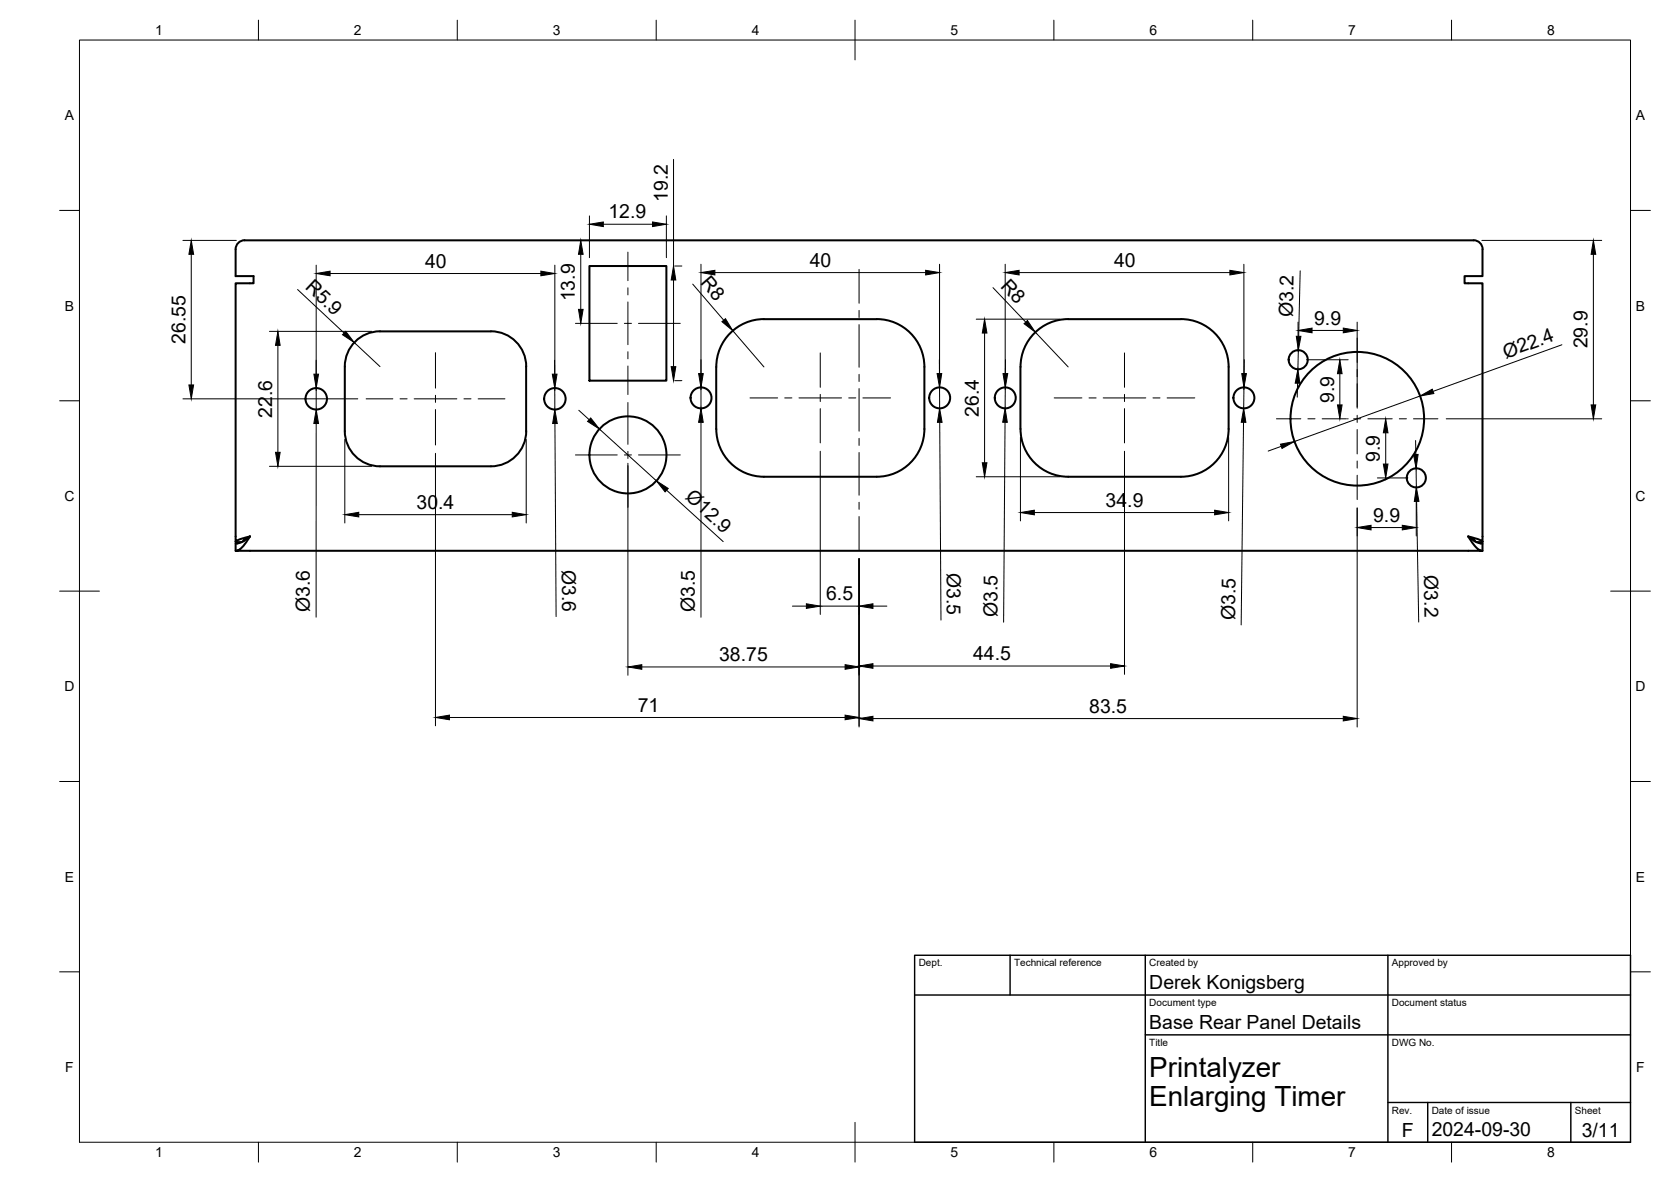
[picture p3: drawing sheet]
<svg xmlns="http://www.w3.org/2000/svg" width="420mm" height="297mm" viewBox="0 0 420 297" stroke-linecap="round" stroke-linejoin="round" font-family="sans-serif">
<!-- layer: Visible -->
<g fill="none" stroke="#000" stroke-width=".51">
<path d="M61.5 60.4h309M61.5 60.4a2.25 2.25 0 0 0-2.3 2.2v6.8h4.6v1.8h-4.6v65l.3-.3 .8-.4 2.5-.7M148.2 66.9h19.4v28.8h-19.4zM370.5 60.4a2.22 2.22 0 0 1 2.3 2.2v6.8h-4.5v1.8h4.5v65l-.3-.3-.8-.4-2.5-.7 1.1 .6 .6 .7M86.7 92.1v16.2a8.9 8.9 0 0 0 8.9 8.9h27.8a8.9 8.9 0 0 0 8.9-8.9v-16.2M95.5 83.3h27.9M95.6 83.3a8.9 8.9 0 0 0-8.9 8.8M123.5 83.3a8.9 8.9 0 0 1 8.8 8.8M183.6 83.7a11.9 11.9 0 0 1 8.5-3.5h28.3a12 12 0 0 1 12 12v15.6a12 12 0 0 1-12 12h-28.3a12 12 0 0 1-12-12v-15.6a12 12 0 0 1 3.5-8.5zM260.1 83.7a11.9 11.9 0 0 1 8.5-3.5h28.3a12 12 0 0 1 12 12v15.6a12 12 0 0 1-12 12h-28.3a12 12 0 0 1-12-12v-15.6a12 12 0 0 1 3.5-8.5zM59.2 136.2h1.5M59.5 136.2l.2 .4"/>
<path d="M61.3 135.7l.1 .2M62.8 134.8a6.2 6.2 0 0 1-3.6 1.8v1.8M62.8 134.8l-1.8 2.6a2.51 2.51 0 0 1-1.8 1h313.6a5.1 5.1 0 0 1-3.2-2.9l-.4-.7a6.2 6.2 0 0 0 3.6 1.8v1.8M62.8 134.8l-1.1 .6-.6 .7M370.7 135.7l-.1 .2M371.3 136.2h1.5M372.5 136.2l-.2 .4"/>
<circle cx="176.3" cy="100" r="2.64"/>
<circle cx="236.3" cy="100" r="2.64"/>
<circle cx="252.8" cy="100" r="2.64"/>
<circle cx="312.8" cy="100" r="2.64"/>
<circle cx="326.4" cy="90.4" r="2.4"/>
<circle cx="79.5" cy="100.2" r="2.7"/>
<circle cx="139.5" cy="100.2" r="2.7"/>
<circle cx="157.9" cy="114.3" r="9.7"/>
<circle cx="341.3" cy="105.2" r="16.8"/>
<circle cx="356.1" cy="120.1" r="2.4"/>
</g>
<!-- layer: BORDER -->
<g fill="none" stroke="#000" stroke-width=".25">
<path d="M20 10.1h390v276.9h-390zM65 5.1v5M115 5.1v5M165 5.1v5M215 5.1v10M265 5.1v5M315 5.1v5M365 5.1v5M15 52.9h5M410 52.9h5M15 100.7h5M410 100.7h5"/>
<path d="M15 148.6h10M405 148.6h10M15 196.4h5M410 196.4h5M15 244.2h5M410 244.2h5M65 287v5M115 287v5M165 287v5M215 282.1v9.9M265 287v5M315 287v5"/>
<path d="M365 287v5"/>
</g>
<!-- layer: TITLEBLOCK -->
<path d="M230 240.1h180v46.9h-180zM230 250h180M254 240.1v9.9M288 240.1v46.9M349 240.1v46.9M288 260.1h122M349 277.1h61M359 277.1v9.9M395 277.1v9.9" fill="none" stroke="#000" stroke-width=".36"/>
<!-- layer: Smart Centers -->
<g fill="none" stroke="#000" stroke-width=".25">
<path d="M157.9 63.4v7.1M157.9 72.3v1.8M157.9 75.9v10.7M216 67.7v8.5M216 78v1.8M109.5 88.6v8.9M109.5 99.3v1.8M144.7 81.3h10.5M157 81.3h1.8M157.9 88.4v1.8M157.9 92v7.2M160.5 81.3h10.5"/>
<path d="M188.6 100h6.9M197.3 100h1.8M200.9 100h10.7M206.2 88.7v8.6M206.2 99.1v1.8M213.4 100h1.8M216 81.6v10.7M216 94.1v1.8M216 97.6v10.8M217 100h6.9M265.1 100h6.9M273.8 100h1.8"/>
<path d="M277.4 100h10.7M282.7 88.7v8.6M282.7 99.1v1.8M289.9 100h1.8M293.5 100h6.9M341.2 84.9v6.2M341.2 92.9v1.8M341.2 96.4v6.2M92.1 100.2h6.7M100.6 100.2h1.8M104.1 100.2h10.8M109.5 102.9v8.9"/>
<path d="M116.6 100.2h1.8M120.2 100.2h6.8M144.7 114.3h10.5M157 114.3h1.8M157.9 101.2v10.5M157.9 113.4v1.8M157.9 117v10.5M160.5 114.3h10.5M206.2 102.7v8.6M216 110.2v1.7M216 113.7v10.7M282.7 102.7v8.6"/>
<path d="M321 105.2h6.1M328.9 105.2h1.7M332.4 105.2h6.2M340.4 105.2h1.7M341.2 104.4v1.8M341.2 107.9v6.2M341.2 115.9v1.7M341.2 119.4v6.1M343.9 105.2h6.2M351.9 105.2h1.7M355.4 105.2h6.1M216 126.2v1.8"/>
<path d="M216 129.8v8.5"/>
</g>
<!-- layer: FD_Dimensions -->
<g fill="none" stroke="#000" stroke-width=".25">
<path d="M148.2 54.3v10.5M151.7 56.4h12.4M167.6 54.3v10.5M169.4 40.1v26.8M46 60.4h13.4M48.1 63.9v32.8M74.8 72.8l11.7 10.9M79.5 66.6v36.3M83 68.7h53M139.5 66.6v31.5M146 63.9v13.9M169.4 70.4v21.7"/>
<path d="M169.7 66.9h1.7M174.2 71.4l7.8 9.1M176.3 66.4v36.2M179.7 68.5h53M236.2 66.4v31.5M249.7 72.3l8.2 8.6M252.8 66.4v31.5M256.2 68.5h53M312.8 66.4v31.5M326.9 68.1l-.4 16.4M372.6 60.4h30.1M400.6 63.9v37.9"/>
<path d="M67.8 83.3h25.7M69.9 86.8v26.9M89.1 86.1l6.4 6M139.4 90.5l.1 3.5M139.5 97.5v5.4M169.7 95.7h1.7M184.3 83.1l7.8 9.1M236.2 90.4v3.5M236.2 97.4l.1 5.2M245.5 80.2h21M247.6 83.7v32.6M252.8 97.4l-.1 5.2"/>
<path d="M252.8 90.4v3.5M260.3 83.5l8.3 8.7M312.8 97.4l-.1 5.2M312.9 90.4l-.1 3.5M326.3 96.3l-.1 3.5M326.4 80.9v7.4M326.5 88l-.2 4.8M328.5 90.4h10.5M329.9 83h7.9M336.9 93.9v7.9M341.2 80.9v21.4M357 99.5l-31.5 11.5"/>
<path d="M392.7 86.6l-32.4 11.7M46 100.2h44M67.8 117.2h25.7M79.5 106.4v48.7M86.7 110.4v21M109.5 113.9v68.5M132.3 110.4v21M139.5 106.4l.3 48.5M145.5 103.1l2.6 2.4M150.7 107.8l14.3 13M157.9 116.4v53.3M176.3 106.1v49"/>
<path d="M206.2 113.4v41M236.3 106.1l.3 49.7M245.5 119.8h21M252.7 106.1l-.4 50.3M256.6 109.9v21M282.7 113.4v56.1M308.9 109.9v21M312.7 106.1l-.6 50.9M322.2 112.2l-3.3 1.2M338.8 105.2h.2M348.4 108.8v7.8M355.9 110.7l.1 3.5"/>
<path d="M356.1 117.7v4.8M363.6 105.2h39.1M90.2 129.3h38.6M167.6 123.2l14.2 12.9M260.1 128.8h45.3M341.2 127.7v55M344.7 132.6h7.9M346.3 120.1h7.7M356.1 122.2v12.5M356.2 126l.5 30.3M199.2 152.3h3.6M206.2 152.3h9.8"/>
<path d="M216 140.4v42.3M219.5 152.3h3.5M161.4 167.6h51.1M219.5 167.4h59.8M113 180.3h99.5M219.5 180.6h118.3"/>
</g>
<g fill="#000" stroke="#000" stroke-width=".25">
<path d="M148.2 56.4l3.5-.6v1.1zM164.1 55.8l3.5 .6-3.5 .5zM48.1 60.4l.6 3.5h-1.2zM79.5 68.7l3.5-.6v1.2zM136 68.1l3.5 .6-3.5 .6zM146 60.4l.6 3.5h-1.1zM145.5 77.8h1.1l-.6 3.5zM169.4 66.9l.5 3.5h-1.1zM176.3 68.5l3.4-.6v1.2zM232.7 67.9l3.5 .6-3.5 .6zM252.8 68.5l3.4-.6v1.2zM309.2 67.9l3.6 .6-3.6 .6z"/>
<path d="M400.6 60.4l.6 3.5h-1.1zM47.5 96.7h1.2l-.6 3.5zM69.9 83.3l.5 3.5h-1.1zM78.9 94h1.2l-.6 3.5zM86.9 83.3l2.2 2.8-3-2zM138.9 94h1.2l-.6 3.5zM168.8 92.1h1.1l-.5 3.6zM175.7 93.9h1.1l-.5 3.5zM181.5 80.8l.9-.7 1.9 3zM235.6 93.9h1.2l-.6 3.5zM247.6 80.2l.6 3.5h-1.2zM252.2 93.9h1.2l-.6 3.5z"/>
<path d="M257.5 81.4l.8-.9 2 3zM312.2 93.9h1.2l-.6 3.5zM326.3 92.8l.5 3.5h-1.1zM325.9 84.5h1.2l-.6 3.5zM326.4 83l3.5-.5v1.1zM336.9 90.4l.6 3.5h-1.2zM337.8 82.5l3.4 .5-3.4 .6zM357 99.5l3.1-1.7 .4 1.1zM69.3 113.7h1.1l-.5 3.5zM79.5 102.9l.6 3.5h-1.2zM139.5 102.9l.6 3.5h-1.1zM148.5 105l2.2 2.8-3-1.9z"/>
<path d="M176.3 102.6l.5 3.5h-1.1zM236.3 102.6l.6 3.5h-1.2zM247 116.3h1.2l-.6 3.5zM252.7 102.6l.6 3.5h-1.2zM312.7 102.6l.6 3.5h-1.2zM322 111.6l3.5-.6-3.2 1.7zM336.3 101.8h1.2l-.6 3.4zM348.4 105.2l.6 3.6h-1.2zM347.8 116.6h1.2l-.6 3.5zM355.4 114.2h1.2l-.5 3.5zM400.1 101.8h1.1l-.6 3.4zM86.7 129.3l3.5-.6v1.2z"/>
<path d="M128.8 128.7l3.5 .6-3.5 .6zM165 120.8l3 2-.8 .8zM256.6 128.8l3.5-.6v1.2zM305.4 128.2l3.5 .6-3.5 .6zM341.2 132.6l3.5-.6v1.2zM352.6 132l3.5 .6-3.5 .6zM356.1 122.5l.7 3.5h-1.2zM202.8 151.7l3.4 .6-3.4 .6zM216 152.3l3.5-.6v1.2zM109.5 180.3l3.5-.6v1.2zM157.9 167.6l3.5-.6v1.2zM212.5 179.7l3.5 .6-3.5 .6z"/>
<path d="M212.5 167l3.5 .6-3.5 .6zM216 167.4l3.5-.6v1.1zM279.3 166.8l3.4 .6-3.4 .5zM216 180.6l3.5-.6v1.2zM337.8 180l3.4 .6-3.4 .6z"/>
</g>
<g font-size="7">
<text x="289" y="270.6">Printalyzer</text>
<text x="289" y="278.1">Enlarging Timer</text>
</g>
<g font-size="4.9">
<text x="167.9" y="50.7" transform="rotate(-90 167.9 50.7)">19.2</text>
<text x="153" y="54.9">12.9</text>
<text x="106.9" y="67.3">40</text>
<text x="176" y="71.2" transform="rotate(49 176 71.2)">R8</text>
<text x="203.6" y="67">40</text>
<text x="280.1" y="67">40</text>
<text x="76.6" y="72.4" transform="rotate(43 76.6 72.4)">R5.9</text>
<text x="144.6" y="75.7" transform="rotate(-90 144.6 75.7)">13.9</text>
<text x="251.4" y="72" transform="rotate(47 251.4 72)">R8</text>
<text x="325.1" y="79.8" transform="rotate(-89 325.1 79.8)">Ø3.2</text>
<text x="330.4" y="81.6">9.9</text>
<text x="46.6" y="86.4" transform="rotate(-90 46.6 86.4)">26.55</text>
<text x="399.2" y="87.6" transform="rotate(-90 399.2 87.6)">29.9</text>
<text x="378.6" y="90.1" transform="rotate(-20 378.6 90.1)">Ø22.4</text>
<text x="335.4" y="101.2" transform="rotate(-90 335.4 101.2)">9.9</text>
<text x="68.4" y="105" transform="rotate(-90 68.4 105)">22.6</text>
<text x="246.1" y="104.7" transform="rotate(-90 246.1 104.7)">26.4</text>
<text x="347" y="116.1" transform="rotate(-90 347 116.1)">9.9</text>
<text x="172.1" y="125.2" transform="rotate(42 172.1 125.2)">Ø12.9</text>
<text x="104.8" y="127.9">30.4</text>
<text x="278" y="127.3">34.9</text>
<text x="345.3" y="131.1">9.9</text>
<text x="141.3" y="143.2" transform="rotate(90 141.3 143.2)">Ø3.6</text>
<text x="238.1" y="144" transform="rotate(90 238.1 144)">Ø3.5</text>
<text x="358.1" y="144.6" transform="rotate(89 358.1 144.6)">Ø3.2</text>
<text x="77.9" y="153.9" transform="rotate(-90 77.9 153.9)">Ø3.6</text>
<text x="174.7" y="153.9" transform="rotate(-90 174.7 153.9)">Ø3.5</text>
<text x="207.7" y="150.9">6.5</text>
<text x="250.8" y="155.2" transform="rotate(-90 250.8 155.2)">Ø3.5</text>
<text x="310.6" y="155.8" transform="rotate(-89 310.6 155.8)">Ø3.5</text>
<text x="180.8" y="166.1">38.75</text>
<text x="244.7" y="165.9">44.5</text>
<text x="160.4" y="178.9">71</text>
<text x="273.9" y="179.1">83.5</text>
<text x="289" y="248.5">Derek Konigsberg</text>
<text x="289" y="258.6">Base Rear Panel Details</text>
<text x="352.5" y="285.7">F</text>
<text x="360" y="285.5">2024-09-30</text>
<text x="397.7" y="285.7">3/11</text>
</g>
<g font-size="3.5">
<text x="39" y="8.8">1</text>
<text x="89" y="8.8">2</text>
<text x="139" y="8.8">3</text>
<text x="189" y="8.8">4</text>
<text x="239" y="8.8">5</text>
<text x="289" y="8.8">6</text>
<text x="339" y="8.8">7</text>
<text x="389" y="8.8">8</text>
<text x="16.3" y="30.2">A</text>
<text x="411.3" y="30.2">A</text>
<text x="16.3" y="78">B</text>
<text x="411.3" y="78">B</text>
<text x="16.2" y="125.9">C</text>
<text x="411.2" y="125.9">C</text>
<text x="16.2" y="173.7">D</text>
<text x="411.2" y="173.7">D</text>
<text x="16.3" y="221.6">E</text>
<text x="411.3" y="221.6">E</text>
<text x="16.4" y="269.4">F</text>
<text x="411.4" y="269.4">F</text>
<text x="39" y="290.8">1</text>
<text x="89" y="290.8">2</text>
<text x="139" y="290.8">3</text>
<text x="189" y="290.8">4</text>
<text x="239" y="290.8">5</text>
<text x="289" y="290.8">6</text>
<text x="339" y="290.8">7</text>
<text x="389" y="290.8">8</text>
</g>
<g font-size="2.5">
<text x="231" y="242.9">Dept.</text>
<text x="255" y="242.9">Technical reference</text>
<text x="289" y="242.9">Created by</text>
<text x="350" y="242.9">Approved by</text>
<text x="289" y="252.8">Document type</text>
<text x="350" y="252.8">Document status</text>
<text x="289" y="262.9">Title</text>
<text x="350" y="262.9">DWG No.</text>
<text x="350" y="279.9">Rev.</text>
<text x="360" y="279.9">Date of issue</text>
<text x="396" y="279.9">Sheet</text>
</g>
</svg>
